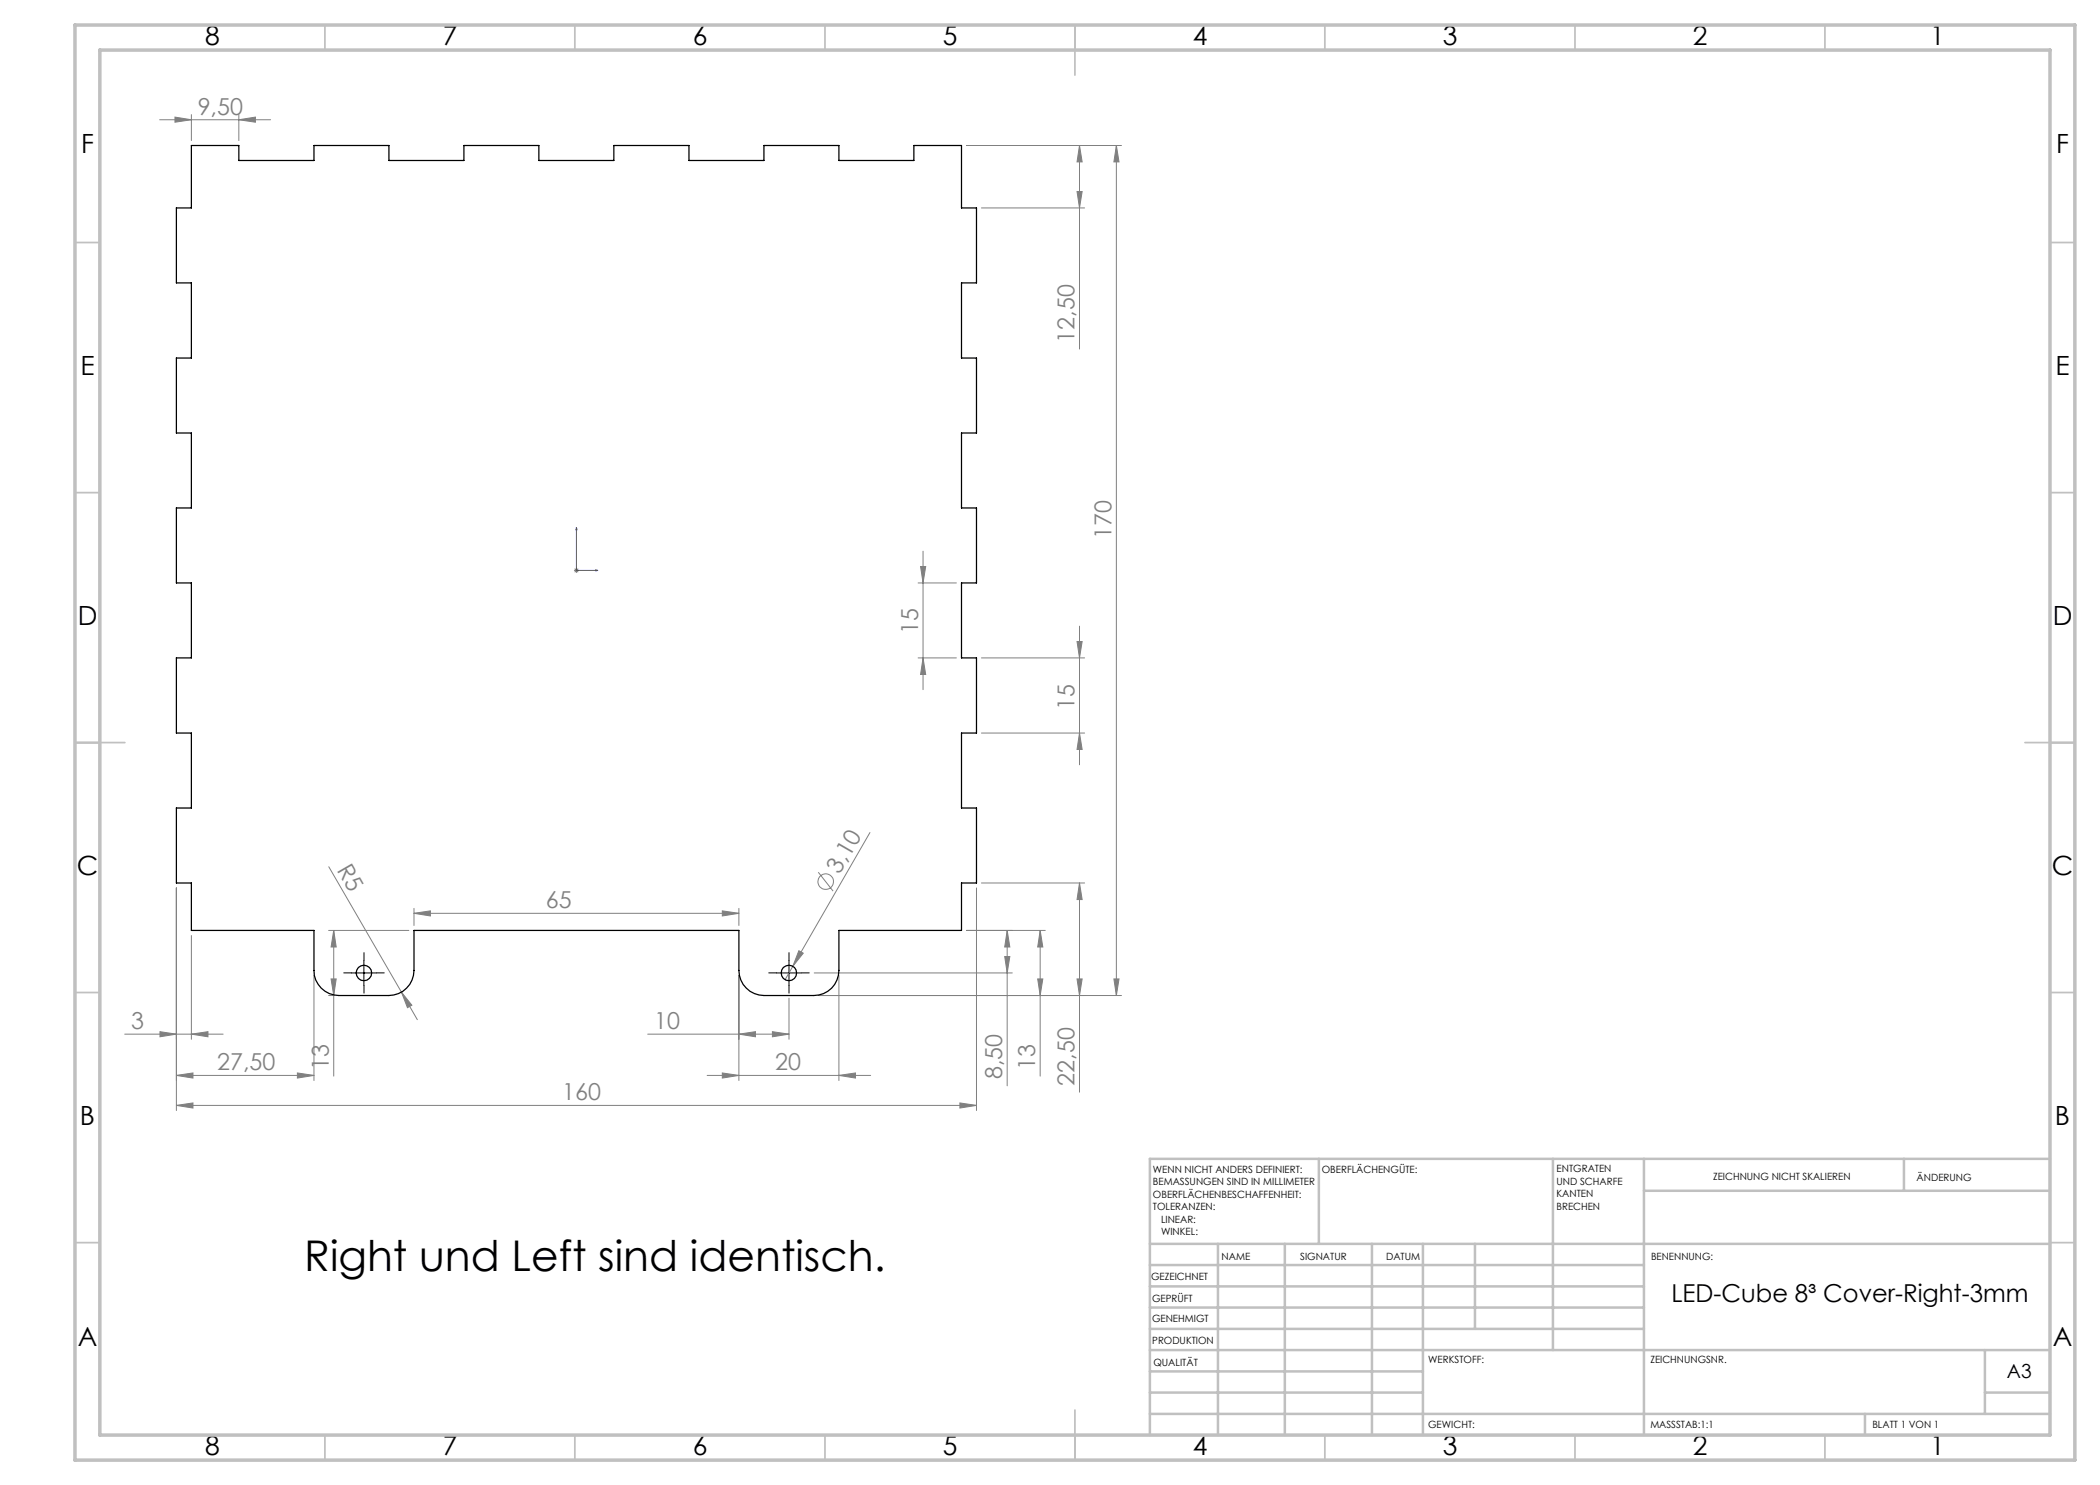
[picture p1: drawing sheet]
<svg xmlns="http://www.w3.org/2000/svg" width="420mm" height="297mm" viewBox="0 0 420 297" stroke-linecap="round" stroke-linejoin="round" font-family="sans-serif">
<g fill="none" stroke="#808080" stroke-width=".2">
<path d="M31.9 24h22.2M35 23.4l3.3 .6-3.3 .4zM38.3 22.9v5.2M47.8 24l3.3-.6v1zM47.8 22.9v5.2M193.3 29.1h31M215.4 38.3h1l-.5 3.3zM215.9 29.1l.5 3.3h-1zM215.9 29.1v40.7M223.3 29.1l.5 3.3h-1zM223.3 29.1v170M196.3 41.6h20.6"/>
<path d="M114.8 114.1h1M114.9 113.7l.7 .7M115.3 113.6v1M115.6 113.7l-.7 .7M183.6 116.6h7.7M184.1 113.3h1l-.5 3.3zM184.6 110.2v27.7M183.6 131.6h7.7M184.6 131.6l.5 3.3h-1zM196.3 131.6h20.6M215.4 128.3h1l-.5 3.3zM215.9 125.2v27.8"/>
<path d="M196.3 146.6h20.6M215.9 146.6l.5 3.3h-1zM35.3 177.6v44.5M65.8 173.4l14.5 25M163.7 174.4l2.9 3.8M174 166.5l-15.4 26.7M195.3 177.6v44.5M196.3 176.6h20.6M215.9 176.6l.5 3.3h-1zM215.9 176.6v41.8M38.3 187.1v20.8M62.8 195.1v21"/>
<path d="M65.7 186.1h16.1M65.7 199.1h1.1M66.2 195.8h1l-.5 3.3zM66.7 186.1l.5 3.3h-1zM66.7 186.1v29.1M80.3 198.4l2.1 2.6-.9 .5zM80.3 198.4l3.2 5.5M82.8 182.7l3.3-.5v1zM82.8 181.7v3.4M82.8 182.7h65M144.5 182.2l3.3 .5-3.3 .5zM147.8 181.7v3.4"/>
<path d="M147.8 195.1v21M157.8 199.6v8.3M158.6 193.2l-1.6 2.7M159.8 190.1l.9 .5-2.1 2.6zM162.8 194.6h39.7M163.8 199.1h60.5M167.8 195.1v21M193.3 186.1h15.8M200.9 191.3h1.1l-.6 3.3zM201.4 186.1l.6 3.3h-1.1zM201.4 186.1v31.1M207.5 195.8h1.1l-.6 3.3z"/>
<path d="M208 186.1l.6 3.3h-1.1zM208 186.1v29.1M215.4 195.8h1l-.5 3.3zM222.8 195.8h1l-.5 3.3zM24.9 206.8h19.7M32 206.3l3.3 .5-3.3 .6zM35.3 215.1l3.3-.5v1zM35.3 215.1h27.5M38.3 206.8l3.3-.5v1.1zM59.5 214.6l3.3 .5-3.3 .5zM129.5 206.8h28.3M141.4 215.1h32.7"/>
<path d="M144.5 214.6l3.3 .5-3.3 .5zM147.8 206.8l3.3-.5v1.1zM154.5 206.3l3.3 .5-3.3 .6zM167.8 215.1l3.3-.5v1zM35.3 221.1l3.3-.5v1zM35.3 221.1h160M192 220.6l3.3 .5-3.3 .5z"/>
<circle cx="165.1" cy="176.3" r="1.55"/>
</g>
<path d="M115.3 105.5v8.6h4.3M115.3 105.5l.1 .4h-.2zM119.1 114l.5 .1-.5 .1z" fill="none" stroke="#00f" stroke-width=".2"/>
<path d="M70.3 194.6h-1.6M72.8 192.1v-1.6M72.8 197.1v1.5M75.3 194.6h1.5M155.3 194.6h-1.6M157.8 192.1v-1.6M157.8 197.1v1.5M160.3 194.6h1.5" fill="none" stroke="#000" stroke-width=".2" stroke-dasharray="15.2 1.3 1.3 1.3"/>
<path d="M70.3 194.6h5M72.8 192.1v5M155.3 194.6h5M157.8 192.1v5" fill="none" stroke="#000" stroke-width=".2"/>
<g fill="none" stroke="#c0c0c0" stroke-width=".35">
<path d="M65 5v5M115 5v5M165 5v5M215 5v10M265 5v5M315 5v5M365 5v5M15 48.5h5M410 48.5h5M15 98.5h5M410 98.5h5M15 148.5h10"/>
<path d="M405 148.5h10M15 198.5h5M410 198.5h5M15 248.5h5M410 248.5h5M65 287v5M115 287v5M165 287v5M215 282v10M265 287v5M315 287v5M365 287v5"/>
</g>
<g fill="none" stroke="#c0c0c0" stroke-width=".5">
<path d="M263.8 231.8v17M310.6 231.8v38.2M328.8 231.8v55.2M328.8 238.2h81.2M380.8 231.8v6.4M410 231.8h-180v55.2M230 248.8h180M230 257.3h98.8M230 253h98.8M243.6 248.8v38.2M257 248.8v38.2M274.4 248.8v38.2"/>
<path d="M284.6 248.8v38.2M295 248.8v17M230 265.8h98.8M230 261.5h98.8M230 278.5h54.6M230 274.3h54.6M230 270h180M397 278.5h13M397 270v12.8M230 282.8h180M373 282.8v4.2"/>
</g>
<path d="M15 5h400v287h-400zM20 10h390v277h-390z" fill="none" stroke="#c0c0c0" stroke-width=".7"/>
<path d="M119.1 114l.5 .1-.5 .1zM115.3 105.5l.1 .4h-.2z" fill="#00f"/>
<g fill="#808080">
<path d="M80.3 198.4l2.1 2.6-.9 .5z"/>
<path d="M159.8 190.1l.9 .5-2.1 2.6z"/>
<path d="M47.8 24l3.3-.6v1zM35 23.4l3.3 .6-3.3 .4z"/>
<path d="M144.5 214.6l3.3 .5-3.3 .5zM167.8 215.1l3.3-.5v1zM82.8 182.7l3.3-.5v1zM144.5 182.2l3.3 .5-3.3 .5zM147.8 206.8l3.3-.5v1.1zM154.5 206.3l3.3 .5-3.3 .6zM35.3 221.1l3.3-.5v1zM192 220.6l3.3 .5-3.3 .5z"/>
<path d="M200.9 191.3h1.1l-.6 3.3zM201.4 186.1l.6 3.3h-1.1zM207.5 195.8h1.1l-.6 3.3zM208 186.1l.6 3.3h-1.1zM215.4 195.8h1l-.5 3.3zM215.9 176.6l.5 3.3h-1zM215.9 146.6l.5 3.3h-1zM215.4 128.3h1l-.5 3.3zM184.6 131.6l.5 3.3h-1zM184.1 113.3h1l-.5 3.3zM215.4 38.3h1l-.5 3.3zM215.9 29.1l.5 3.3h-1zM222.8 195.8h1l-.5 3.3zM223.3 29.1l.5 3.3h-1z"/>
<path d="M66.7 186.1l.5 3.3h-1zM66.2 195.8h1l-.5 3.3z"/>
<path d="M32 206.3l3.3 .5-3.3 .6zM38.3 206.8l3.3-.5v1.1zM35.3 215.1l3.3-.5v1zM59.5 214.6l3.3 .5-3.3 .5z"/>
</g>
<g fill="none" stroke="#000" stroke-width=".25">
<path d="M38.3 29.1h9.5v3h15v-3h15v3h15v-3h15v3h15v-3h15v3h15v-3h15v3h15v-3h9.5v12.5h3v15h-3v15h3v15h-3v15h3v15h-3v15h3v15h-3v15h3v15h-3v9.5h-24.5v8a5 5 0 0 1-5 5h-10a5.1 5.1 0 0 1-5-5v-8h-65v8a5.1 5.1 0 0 1-5 5h-10a5 5 0 0 1-5-5v-8h-24.5v-9.5h-3v-15h3v-15h-3v-15h3v-15h-3v-15h3v-15h-3v-15h3v-15h-3v-15h3z"/>
<circle cx="72.8" cy="194.6" r="1.54"/>
<circle cx="157.8" cy="194.6" r="1.54"/>
</g>
<text font-size="8.5" x="60.9" y="254.1">Right und Left sind identisch.</text>
<g font-size="5.3">
<text x="41" y="8.9">8</text>
<text x="88.5" y="8.9">7</text>
<text x="138.5" y="8.9">6</text>
<text x="188.5" y="8.9">5</text>
<text x="238.5" y="8.9">4</text>
<text x="288.5" y="8.9">3</text>
<text x="338.5" y="8.9">2</text>
<text x="386" y="8.9">1</text>
<text x="16.2" y="30.7">F</text>
<text x="411.2" y="30.7">F</text>
<text x="16.1" y="74.9">E</text>
<text x="411.1" y="74.9">E</text>
<text x="15.5" y="124.9">D</text>
<text x="410.5" y="124.9">D</text>
<text x="15.4" y="174.9">C</text>
<text x="410.4" y="174.9">C</text>
<text x="16" y="224.9">B</text>
<text x="411" y="224.9">B</text>
<text x="15.5" y="269.2">A</text>
<text x="410.5" y="269.2">A</text>
<text x="41" y="290.9">8</text>
<text x="88.5" y="290.9">7</text>
<text x="138.5" y="290.9">6</text>
<text x="188.5" y="290.9">5</text>
<text x="238.5" y="290.9">4</text>
<text x="288.5" y="290.9">3</text>
<text x="338.5" y="290.9">2</text>
<text x="386" y="290.9">1</text>
</g>
<text font-size="4.9" x="334.3" y="260.4">LED-Cube 8³ Cover-Right-3mm</text>
<g font-size="4.7" fill="#808080">
<text x="39.5" y="22.9">9,50</text>
<text x="214.9" y="68.5" transform="rotate(-90 214.9 68.5)">12,50</text>
<text x="222.3" y="107.8" transform="rotate(-90 222.3 107.8)">170</text>
<text x="183.6" y="126.8" transform="rotate(-90 183.6 126.8)">15</text>
<text x="214.9" y="141.9" transform="rotate(-90 214.9 141.9)">15</text>
<text x="67.3" y="173.9" transform="rotate(60 67.3 173.9)">R5</text>
<text x="167.9" y="174.9" transform="rotate(-60 167.9 174.9)">3,10</text>
<text x="109.2" y="181.6">65</text>
<text x="26.2" y="205.8">3</text>
<text x="130.9" y="205.8">10</text>
<text x="43.5" y="214.1">27,50</text>
<text x="65.7" y="213.9" transform="rotate(-90 65.7 213.9)">13</text>
<text x="155" y="214.1">20</text>
<text x="200.4" y="215.8" transform="rotate(-90 200.4 215.8)">8,50</text>
<text x="207" y="213.9" transform="rotate(-90 207 213.9)">13</text>
<text x="112.4" y="220.1">160</text>
<text x="214.9" y="217.1" transform="rotate(-90 214.9 217.1)">22,50</text>
</g>
<text font-size="3.9" x="401.4" y="275.6">A3</text>
<g font-size="2">
<text x="230.6" y="234.6">WENN NICHT ANDERS DEFINIERT:</text>
<text x="230.6" y="237.1">BEMASSUNGEN SIND IN MILLIMETER</text>
<text x="230.6" y="239.6">OBERFLÄCHENBESCHAFFENHEIT:</text>
<text x="264.4" y="234.6">OBERFLÄCHENGÜTE:</text>
<text x="311.3" y="234.5">ENTGRATEN</text>
<text x="311.3" y="237">UND SCHARFE</text>
<text x="311.3" y="239.5">KANTEN</text>
<text x="342.6" y="236">ZEICHNUNG NICHT SKALIEREN</text>
<text x="383.3" y="236.2">ÄNDERUNG</text>
<text x="230.6" y="242.1">TOLERANZEN:</text>
<text x="232.2" y="244.6">LINEAR:</text>
<text x="311.3" y="242">BRECHEN</text>
<text x="232.2" y="247.1">WINKEL:</text>
<text x="244.3" y="252">NAME</text>
<text x="260" y="251.9">SIGNATUR</text>
<text x="277.2" y="251.9">DATUM</text>
<text x="330.2" y="251.9">BENENNUNG:</text>
<text x="230.2" y="256.1">GEZEICHNET</text>
<text x="230.4" y="260.3">GEPRÜFT</text>
<text x="230.4" y="264.4">GENEHMIGT</text>
<text x="230.5" y="268.8">PRODUKTION</text>
<text x="230.7" y="273.1">QUALITÄT</text>
<text x="285.6" y="272.5">WERKSTOFF:</text>
<text x="330.1" y="272.5">ZEICHNUNGSNR.</text>
<text x="285.6" y="285.5">GEWICHT:</text>
<text x="330.1" y="285.6">MASSSTAB:1:1</text>
<text x="374.5" y="285.6">BLATT 1 VON 1</text>
</g>
</svg>
